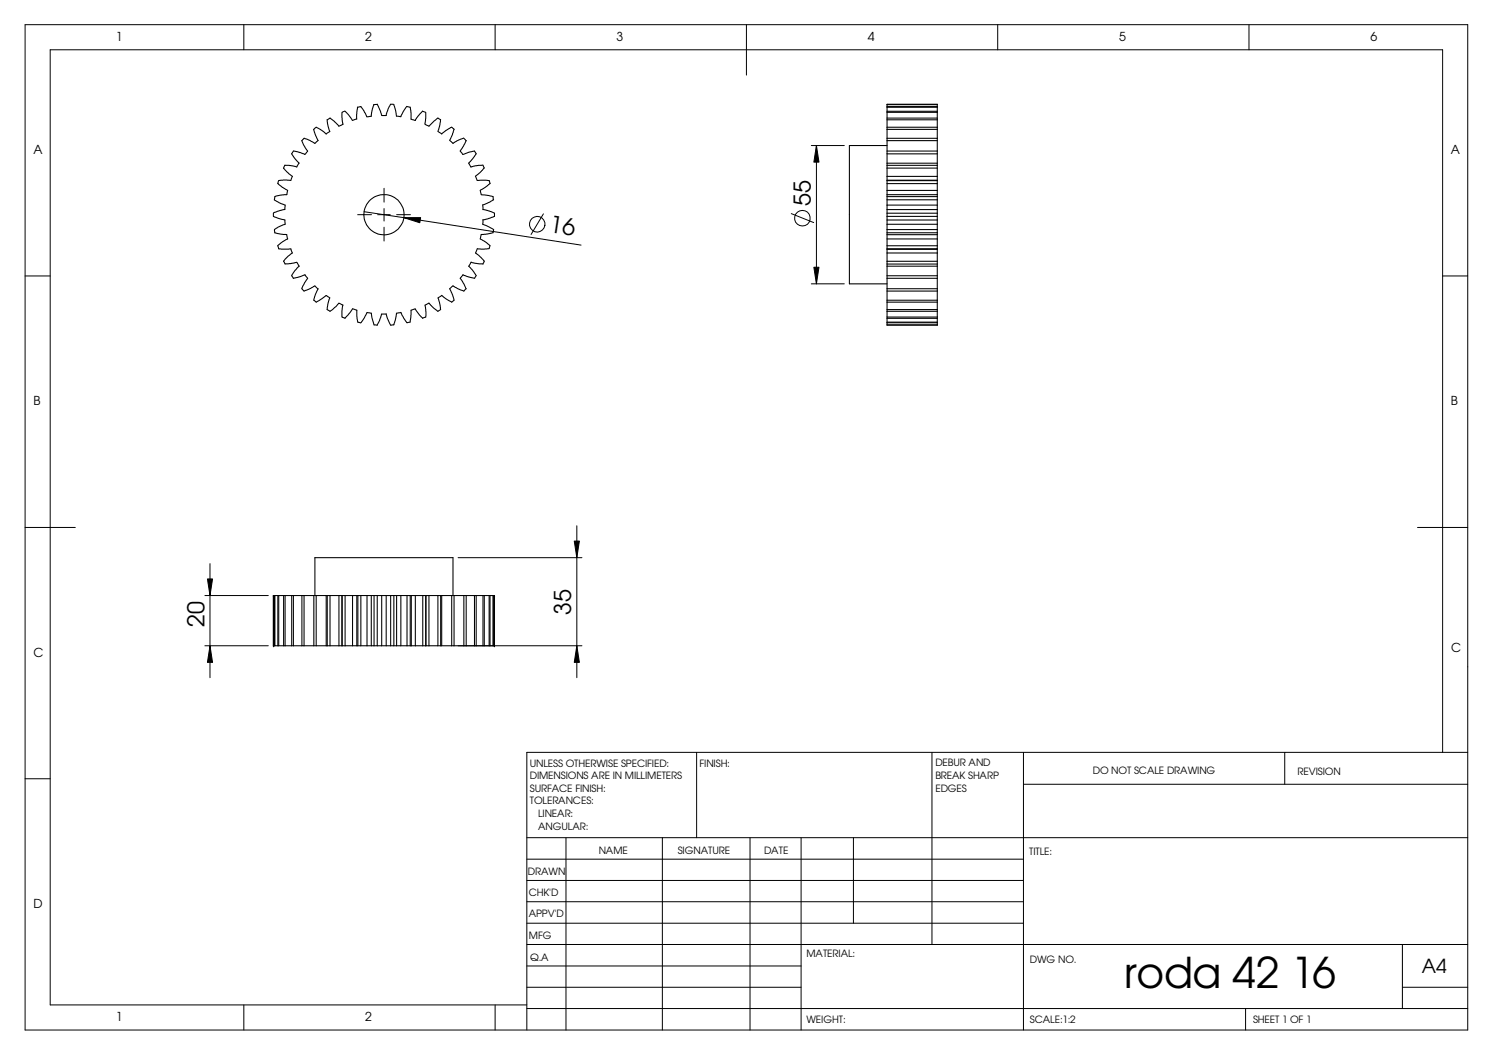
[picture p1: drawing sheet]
<svg xmlns="http://www.w3.org/2000/svg" width="297mm" height="210mm" viewBox="0 0 297 210" stroke-linecap="round" stroke-linejoin="round" font-family="sans-serif">
<g fill="none" stroke="#000" stroke-width=".2">
<path d="M5 4.9h287v200h-287zM48.5 4.9v5M98.5 4.9v5M148.5 4.9v10M198.5 4.9v5M248.5 4.9v5M76.4 37.5v2.7M161.4 29h6.6M162.4 29l.5 3.3h-1zM162.4 29v27.5M5 54.9h5M71.2 42.7h2.7"/>
<path d="M72.4 42.1l43.2 6.7M75.1 42.7h2.5M76.4 41.5v2.5M76.4 45.2v2.8M78.9 42.7h2.8M80.3 43.3h3.4l-.2 1zM108.1 42.5l-2.4 4.2M157.4 42.5l4.5 1.8M161.4 56.5h6.6M161.9 53.2h1l-.5 3.3zM287 54.9h5M5 104.9h10"/>
<path d="M40.8 118.5h12.6M41.3 115.2h1l-.5 3.3zM41.8 112.1v22.7M91.1 111h24.7M114.3 107.7h1l-.5 3.3zM114.8 104.6v30.2M282 104.9h10M40.8 128.5h12.6M41.8 128.5l.5 3.3h-1zM91.1 128.5h24.7M114.8 128.5l.5 3.3h-1zM5 154.9h5"/>
<path d="M138.6 149.7v17M185.4 149.7v38.2M203.6 149.7v55.2M203.6 156h88.4M255.6 149.7v6.3M287 149.7v-139.8h-277v190h94.8M292 149.7h-187.2v55.2M104.8 170.9h98.8M104.8 175.2h98.8M104.8 179.4h98.8M104.8 166.7h187.2M112.6 166.7v38.2"/>
<path d="M131.8 166.7v38.2M149.2 166.7v38.2M159.4 166.7v38.2M169.8 166.7v17M48.5 199.9v5M98.5 199.9v5M104.8 183.7h98.8M104.8 187.9h187.2M104.8 192.2h54.6M104.8 196.4h54.6M279 196.4h13M279 187.9v12.8"/>
<path d="M104.8 200.7h187.2M247.8 200.7v4.2"/>
<circle cx="106.9" cy="44.6" r="1.54"/>
<circle cx="159.6" cy="43.4" r="1.56"/>
</g>
<g fill="none" stroke="#000" stroke-width=".21">
<path d="M54.6 39.8l.9 .5 1.2 .5v.9M55.3 36.5l1.5 1.1a.51 .51 0 0 1 .4 .4 .51 .51 0 0 1-.1 .5v.2l-1.9 .2a.52 .52 0 0 0-.6 .6v.3M56.7 32.9h-.1a.59 .59 0 0 0 .2 1l.8 .7a.66 .66 0 0 1 .5 .6 .66 .66 0 0 1-.4 .7h-2.2l-.2 .6M56.7 32.9h.8l1.6 .3M59.5 32.4l-.4 .8M60 28l.9 1.6a.43 .43 0 0 1 .3 .5 .43 .43 0 0 1-.3 .4l-.2 .2M60.1 28l.1-.1a.81 .81 0 0 1 1.2 0l1.2 .6M60.6 30.7l-1.5-.5a.6 .6 0 0 0-.9 .2 .6 .6 0 0 0 .2 .8l1.1 1.3M62.4 25.7l.7 1.9a.35 .35 0 0 1 .2 .3 .35 .35 0 0 1-.4 .3l-.3 .3M62.4 25.7a.71 .71 0 0 1 1.2 0l1.3 .9M65.1 23.8l.3 1.9a.51 .51 0 0 1 .1 .5 .51 .51 0 0 1-.4 .3l-.2 .2M65.1 23.8l.3-.1a.43 .43 0 0 1 .7 .1l1.3 1.3"/>
<path d="M68.6 22.1l-.5 .3v1.8a.58 .58 0 0 1 0 .6 .58 .58 0 0 1-.6 .3h-.1M68.7 22.1l.6 .7 .8 1.2M70.9 23.7l-.8 .3M71.2 21.3l-.3 1.5 .1 .9M71.2 21.3h.1a.49 .49 0 0 1 .6-.1 .49 .49 0 0 1 .2 .5l.9 1.5M74.4 20.8l-.4 1.3-.1 1-.9 .1M74.4 20.8a.68 .68 0 0 1 1 .7l.5 1.4M78.4 20.8h-.7l-.5 .9-.4 1.3h-.9M78.4 20.8l.3 1.1 .2 1.2 .9 .1M80.9 21.2l-.7 1-.4 1M81 21.2l.1 .1a.46 .46 0 0 1 .6 .5l.1 1.9 .5 .2a.43 .43 0 0 0 .6-.4l1.2-1.4M84.1 22.1l.6 .3"/>
<path d="M84.6 24.7l.7 .4 1.4-1.2a.55 .55 0 0 1 .9-.1l-.1 1.3-.4 1M84.7 22.4l-.2 2.3M87.2 26.2l.7 .4M87.9 26.7l1.4-1.1a.53 .53 0 0 1 .7-.2 .53 .53 0 0 1 .2 .7l-.8 1.8M92.1 30.7l2-.6h.3l.1 .2a.62 .62 0 0 1-.2 .9l-.7 .9a.56 .56 0 0 0 0 1l.1 .1M92.2 27.5l-1.7 .7a.41 .41 0 0 1-.4 .3 .41 .41 0 0 1-.4-.3l-.2-.3M92.3 27.5l.2 .3a.47 .47 0 0 1 0 .7l-.6 1.1a.6 .6 0 0 0 .1 1l.1 .1M94.6 35.1l.1 .2a.6 .6 0 0 0 .8 .6h1.2a.54 .54 0 0 1 .7 .5l.1 .1-.6 .5-1.4 .8M95.5 37.9l.3 .8 2.3 .4 .1 .7M96.1 32.9l-1.5 .1-.9 .2M96.1 32.9a.63 .63 0 0 1-.2 1l-1.3 1.2M98.2 39.8l-2.2 1"/>
<path d="M176.5 38.7v.4M176.5 29h-7.5v27.5h7.5M176.5 22.1v.3M176.5 21.2v.1M176.5 20.8h10M176.5 35.9h10M176.5 20.8v.4M176.5 21.3v.8M176.5 22.4v16.3M176.5 39.1v10.5M176.5 39.8h10M176.5 39.1h10"/>
<path d="M176.5 38.7h10M176.5 36.5h10M176.5 37.9h10M176.5 35.1h10M176.5 33.4h10M176.5 32.9h10M176.5 32.5h10M176.5 30.6h10M176.5 30.1h10M176.5 28h10M176.5 27.5h10M176.5 25.7h10"/>
<path d="M176.5 25.3h10M176.5 23.8h10M176.5 23.5h10M176.5 22.4h10M176.5 22.1h10M176.5 21.3h10M176.5 21.2h10M186.5 38.7v.4M186.5 35.9h.1M186.5 22.1v.3M186.5 21.2v.1M186.5 20.8v.4"/>
<path d="M186.5 21.3v.8M186.5 22.4v13.5M186.5 35.9v2.8M186.5 39.1v10.5M54.6 46.3l2.5 .4M55.4 49.5h2.5l.1 .3a.41 .41 0 0 1-.1 .7l-1.5 1.5M56.4 51.9l.3 .6M56.6 41.7l-1.3 .3-.9 .4v.7l2.3 .7v.8l-1.6 .7a.62 .62 0 0 0-.4 1M56.7 52.5l1.6-.1a.71 .71 0 0 1 .8-.1 .71 .71 0 0 1 .4 .7l-1.3 1.5a.61 .61 0 0 0 .2 .9l2.3-.7M57 46.7l.1 .1a.61 .61 0 0 1-.4 1l-1 .7a.58 .58 0 0 0-.2 1M60.7 54.7l.5 .7-.7 1.1a.82 .82 0 0 0-.1 1.4l1.7-.7a.52 .52 0 0 1 .5-.3 .52 .52 0 0 1 .4 .4l.3 .2-.7 1.6a.57 .57 0 0 0-.1 .6 .57 .57 0 0 0 .6 .3l1.2-.8a.68 .68 0 0 1 .7-.4 .68 .68 0 0 1 .6 .6l-.3 .8-.2 1.4M87.9 58.8l1.6 1.1a.53 .53 0 0 0 .8-.2"/>
<path d="M87.9 58.8l-.3 .2a.44 .44 0 0 0-.4 .2 .44 .44 0 0 0 .1 .5l.4 1.9-.2 .1a.39 .39 0 0 1-.7 0l-1.5-1.4M89.5 57.5l.8 2.2M90.1 56.9l1.7 .8a.63 .63 0 0 0 .9-.3M90.1 56.9l-.7 .5M92.1 54.7l1.9 .6a.56 .56 0 0 0 .7-.4M92.1 54.7l-.2 .2a.4 .4 0 0 0-.3 .4 .4 .4 0 0 0 .2 .4l.9 1.7M95 49.5h2.3M95 49.5l-.2 .3a.41 .41 0 0 0 .1 .7l1.4 1.4M95.8 46.7l-.3 .8 1.1 .6 .9 .8M96.1 40.8v.9l1.2 .3 1 .4M96.1 43.8v.8l1.6 .8a.55 .55 0 0 1 .5 .7 .55 .55 0 0 1-.8 .3l-1.7 .3M96.3 52l-.2 .5-1.4-.1-1-.2-.1 .3a.44 .44 0 0 0-.1 .7l1.2 1.6"/>
<path d="M97.5 48.9l-.2 .5M98.4 42.4v.7l-1.4 .5-.9 .1M176.5 49.6v.7M176.5 49.6h10M176.5 50.3v12.8M176.5 42.4h10M176.5 43.1h10M176.5 41.7h10M176.5 43.8h10M176.5 40.8h10M176.5 44.6h10M176.5 45.7h10"/>
<path d="M176.5 46.3h10M176.5 46.7h10M176.5 48.9h10M176.5 49.5h10M176.5 47.5h10M176.5 50.3h10M176.5 52h10M176.5 52.5h10M176.5 53h10M176.5 54.9h10M176.5 55.4h10M176.5 57.4h10"/>
<path d="M176.5 57.9h10M176.5 59.7h10M186.5 49.6v.7M186.5 50.3v12.8M68.2 60.7l-.2 2.2 .1 .2 .6 .2M68.2 60.7l-.2-.1a.57 .57 0 0 0-.9 .1l-1.4 1.2-.6-.3M70.1 61.4l.9 .3v1.7a.68 .68 0 0 0 .7 .8l.4-.4 .7-1.1a.47 .47 0 0 1 .3-.5 .47 .47 0 0 1 .5 .1h.3l.5 2.3 .4 .1h.3l.2-.5 .6-1.7h.9M70.1 61.5l-1.5 1.8M76.8 62.4l.2 .8 .7 1.5 .7-.1M79.8 62.1l.8 1.7a.61 .61 0 0 0 1 .3M79.8 62.2h-.3a.54 .54 0 0 0-.5 .1 .54 .54 0 0 0-.2 .6l-.5 1.7M82.6 61.5l1.5 1.8"/>
<path d="M82.6 61.5l-.8 .2-.2 2.4M85.3 60.3l-.3 .2a.47 .47 0 0 0-.3 .7v1.9l-.6 .2M176.5 63.1v.2M176.5 64.1v.1M176.5 64.6h10M176.5 63.3v.8M176.5 64.2v.4M176.5 60.1h10M176.5 61.6h10M176.5 61.9h10M176.5 63.1h10M176.5 63.3h10"/>
<path d="M176.5 64.1h10M176.5 64.2h10M186.5 63.1v.2M186.5 64.1v.1M186.5 63.3v.8M186.5 64.2v.4M54.4 118.5h.1M54.4 118.5v10M54.4 118.5h44M54.6 118.5v10M54.7 118.5v10M55.3 118.5v10"/>
<path d="M55.5 118.5v10M56.4 118.5v10M56.7 118.5v10M58 118.5v10M58.4 118.5v10M60.1 118.5v10M60.5 118.5v10M62.4 118.5v10M62.6 118.5v-7.5h27.5v7.5M62.9 118.5v10M64.9 118.5v10M65.1 118.5v10"/>
<path d="M65.7 118.5v10M67.4 118.5v10M68 118.5v10M68.1 118.5v10M68.7 118.5v10M70.1 118.5v10M71 118.5v10M71.2 118.5v10M71.8 118.5v10M73 118.5v10M73.9 118.5v10M74.4 118.5v10"/>
<path d="M75.1 118.5v10M75.9 118.5v10M76.8 118.5v10M77.7 118.5v10M78.4 118.5v10M78.9 118.5v10M79.8 118.5v10M81 118.5v10M81.6 118.5v10M81.8 118.5v10M82.6 118.5v10M84.1 118.5v10"/>
<path d="M84.7 118.5v10M85.3 118.5v10M87.1 118.5v10M87.7 118.5v10M87.9 118.5v10M89.9 118.5v10M90.3 118.5v10M92.3 118.5v10M92.7 118.5v10M94.4 118.5v10M94.7 118.5v10M96.1 118.5v10"/>
<path d="M96.3 118.5v10M97.3 118.5v10M97.5 118.5v10M98.1 118.5v10M98.2 118.5v10M98.4 118.5h.1M98.4 118.5v10M54.4 128.5h.1M54.4 128.5h44M98.4 128.5h.1"/>
<circle cx="76.4" cy="42.7" r="4"/>
</g>
<path d="M162.4 29l.5 3.3h-1zM80.3 43.3h3.4l-.2 1zM161.9 53.2h1l-.5 3.3zM41.3 115.2h1l-.5 3.3zM114.3 107.7h1l-.5 3.3zM41.8 128.5l.5 3.3h-1zM114.8 128.5l.5 3.3h-1z" fill="#000"/>
<text font-size="8.4" x="223.6" y="196.6">roda 42 16</text>
<g font-size="4.6">
<text x="161.3" y="40.9" transform="rotate(-90 161.3 40.9)">55</text>
<text x="109.1" y="46.2" transform="rotate(9 109.1 46.2)">16</text>
<text x="40.7" y="124.8" transform="rotate(-90 40.7 124.8)">20</text>
<text x="113.7" y="122.3" transform="rotate(-90 113.7 122.3)">35</text>
</g>
<text font-size="3.9" x="282.9" y="193.6">A4</text>
<g font-size="2.5">
<text x="23.1" y="8.1">1</text>
<text x="72.7" y="8.1">2</text>
<text x="122.7" y="8.1">3</text>
<text x="172.7" y="8.1">4</text>
<text x="222.7" y="8.1">5</text>
<text x="272.7" y="8.1">6</text>
<text x="6.7" y="30.6">A</text>
<text x="288.7" y="30.6">A</text>
<text x="6.7" y="80.6">B</text>
<text x="288.7" y="80.6">B</text>
<text x="6.7" y="130.6">C</text>
<text x="288.7" y="129.7">C</text>
<text x="6.7" y="180.6">D</text>
<text x="23.1" y="203.1">1</text>
<text x="72.7" y="203.1">2</text>
</g>
<g font-size="2">
<text x="105.4" y="152.6">UNLESS OTHERWISE SPECIFIED:</text>
<text x="105.4" y="155.1">DIMENSIONS ARE IN MILLIMETERS</text>
<text x="139.2" y="152.6">FINISH:</text>
<text x="186.1" y="152.5">DEBUR AND</text>
<text x="186.1" y="155">BREAK SHARP</text>
<text x="217.4" y="153.9">DO NOT SCALE DRAWING</text>
<text x="258.1" y="154.1">REVISION</text>
<text x="105.4" y="160.1">TOLERANCES:</text>
<text x="105.4" y="157.6">SURFACE FINISH:</text>
<text x="186.1" y="157.5">EDGES</text>
<text x="107.1" y="165.1">ANGULAR:</text>
<text x="107.1" y="162.6">LINEAR:</text>
<text x="119.1" y="170">NAME</text>
<text x="134.8" y="169.9">SIGNATURE</text>
<text x="152" y="169.9">DATE</text>
<text x="204.8" y="170.2">TITLE:</text>
<text x="105" y="174">DRAWN</text>
<text x="105.2" y="178.3">CHK'D</text>
<text x="105.2" y="182.4">APPV'D</text>
<text x="105.2" y="186.7">MFG</text>
<text x="105.5" y="191.1">Q.A</text>
<text x="160.4" y="190.5">MATERIAL:</text>
<text x="204.9" y="191.6">DWG NO.</text>
<text x="160.4" y="203.5">WEIGHT:</text>
<text x="204.9" y="203.6">SCALE:1:2</text>
<text x="249.3" y="203.6">SHEET 1 OF 1</text>
</g>
</svg>
